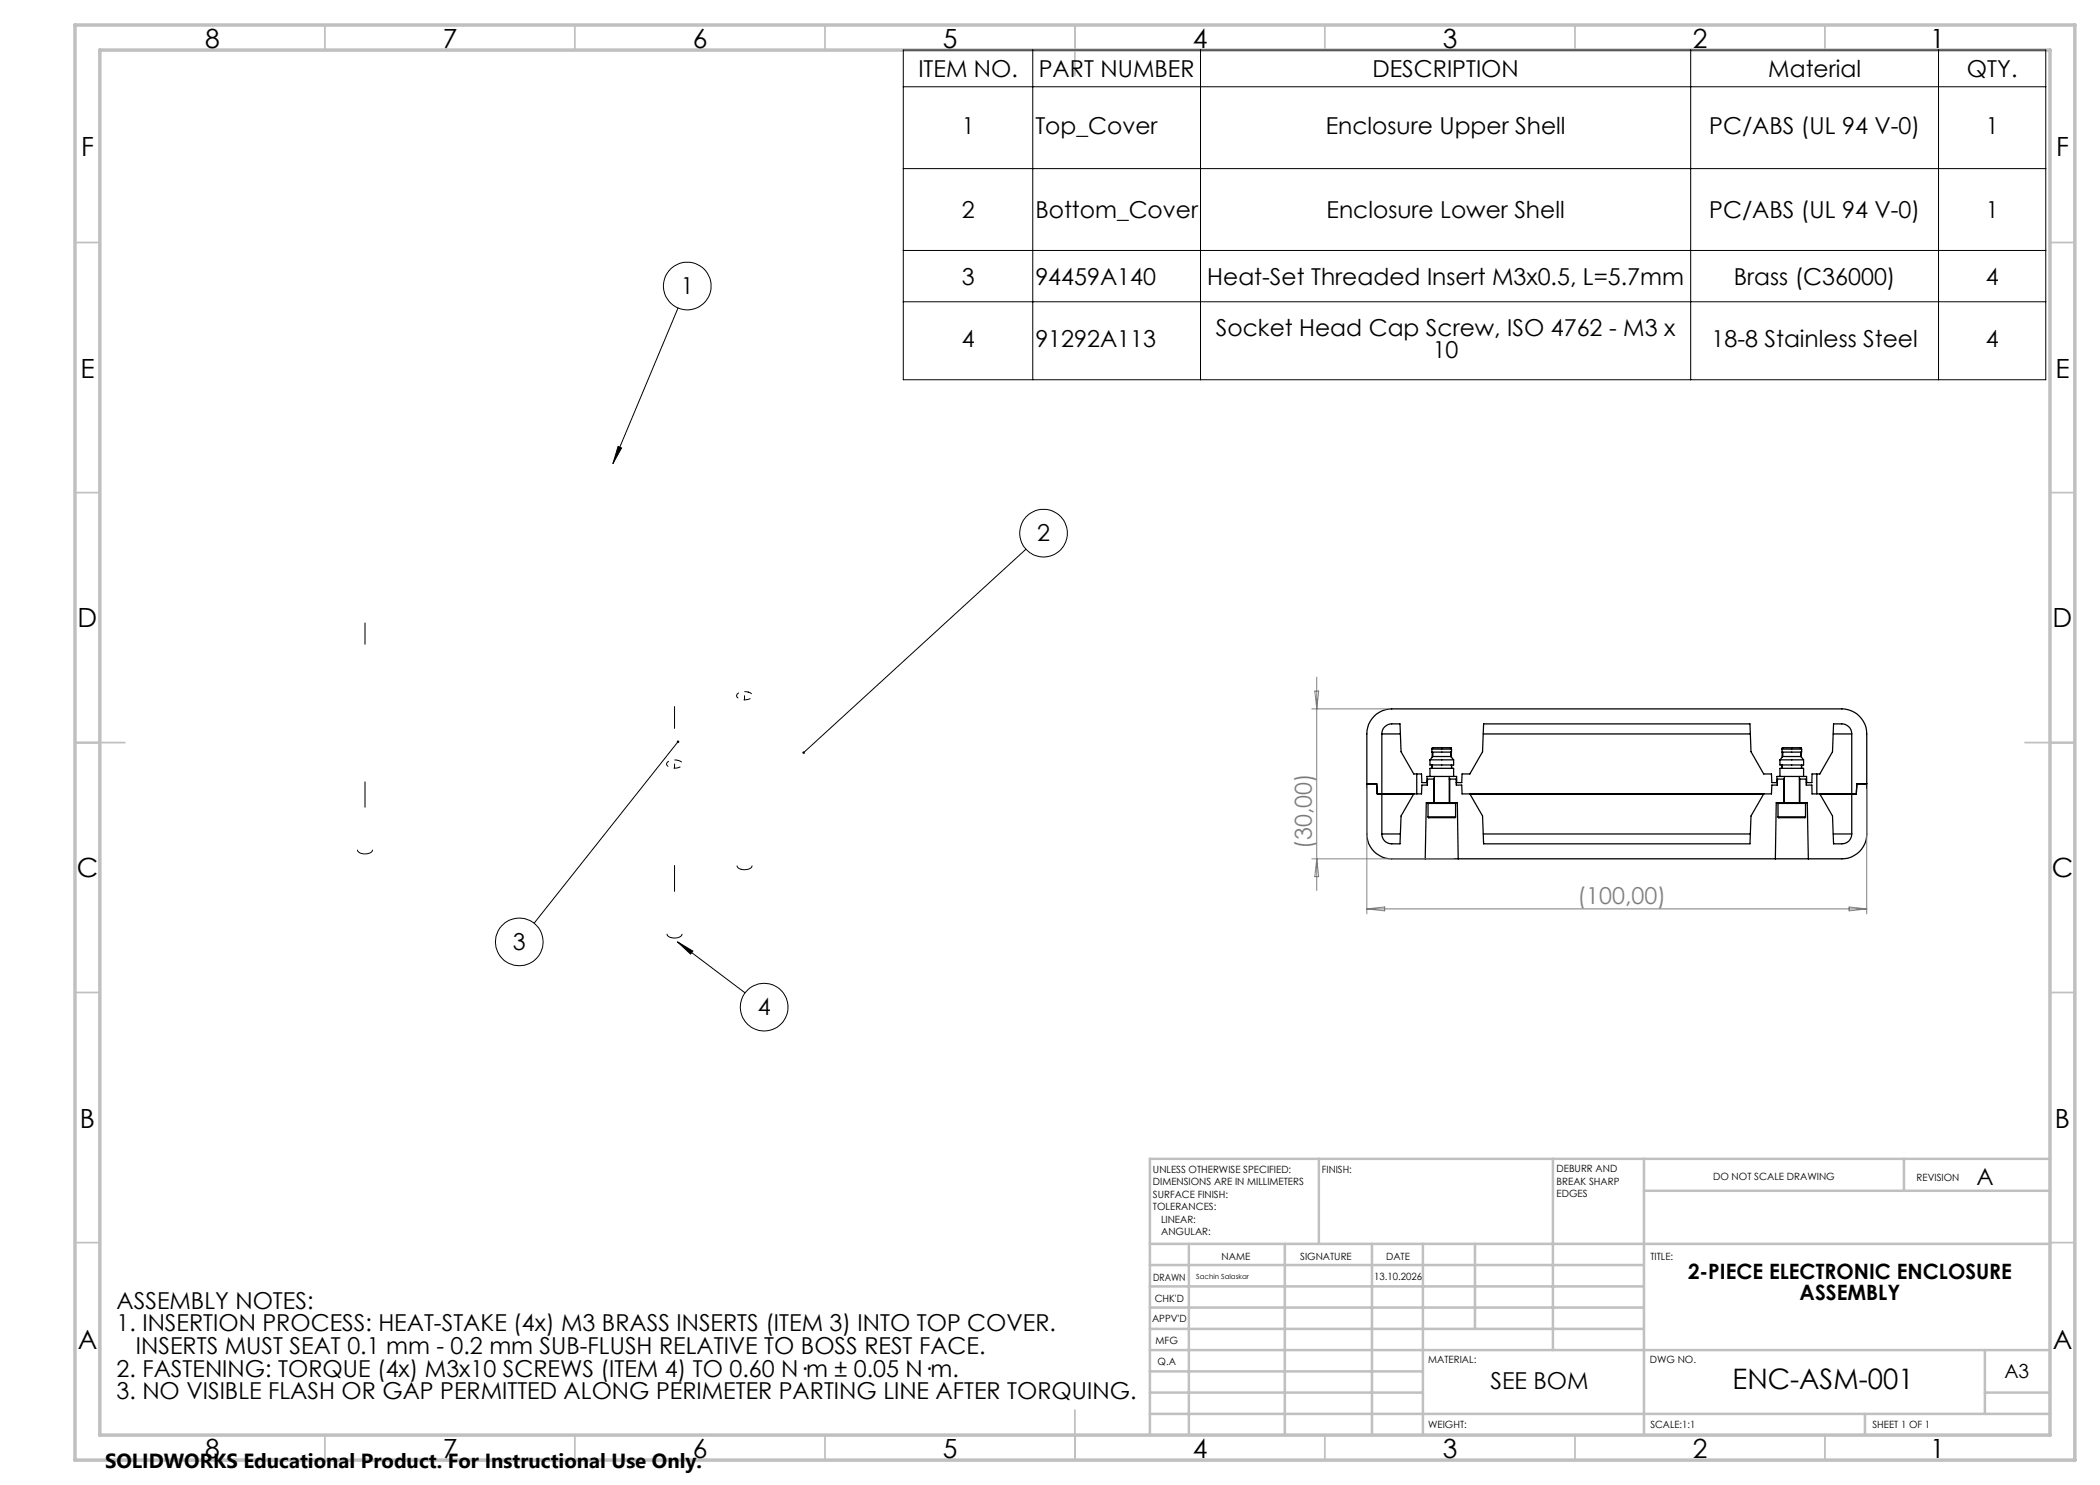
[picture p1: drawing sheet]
<svg xmlns="http://www.w3.org/2000/svg" width="420mm" height="297mm" viewBox="0 0 420 297" stroke-linecap="round" stroke-linejoin="round" font-family="sans-serif">
<path d="M149.7 138.4a.74 .74 0 0 1 .8 .8 .74 .74 0 0 1-.9 .7h-1.2a1.02 1.02 0 0 1-1.1-.9 1.96 1.96 0 0 1 2.4-.6M135.7 152.1a.74 .74 0 0 1 .8 .7 .74 .74 0 0 1-.9 .7l-1.2 .1a1.02 1.02 0 0 1-1.1-.9 1.96 1.96 0 0 1 2.4-.6" fill="none" stroke="#000" stroke-width=".2" stroke-dasharray="6.3 1.3 1.3 1.3 1.3 1.3" stroke-dashoffset="5.6"/>
<path d="M73 128.9v-4.3M148.9 140v-.9M134.9 152.8v.8M134.9 145.7v-4.4M71.5 170a.89 .89 0 0 0 .8 .7M72.3 170.7a1.66 1.66 0 0 0 2.2-.7M73 161.4v-5M134.9 173.1v5.2M147.4 173.2a.89 .89 0 0 0 .8 .7M148.2 173.9a1.66 1.66 0 0 0 2.2-.7M133.4 186.8a.89 .89 0 0 0 .8 .7M134.2 187.5a1.66 1.66 0 0 0 2.2-.7" fill="none" stroke="#000" stroke-width=".2" stroke-dasharray="6.3 1.3 1.3 1.3 1.3 1.3"/>
<g fill="none" stroke="#000" stroke-width=".25">
<path d="M273.4 156.8h1.9l.1 2h7.4M276.4 146.8a1.99 1.99 0 0 1 1.9-2h1.7l.2 5.6 2.6 4.4h1.5l.1 1.7h1M276.4 146.8h3.7M276.4 146.8v20M282.8 158.8l-2.6 4.4-.2 5.6a3.9 3.9 0 0 1-2.8-.4 1.95 1.95 0 0 1-.8-1.6M283.4 154.8v4M285.4 156.5h.1M286 152h4.7M286 152v1h4.7v-1M286 155.3h4.7M286 155.3v-1.6h4.7v1.6M286 155.3h-.6v1.2"/>
<path d="M286.4 149.8h3.9M286.4 149.8v.6h3.9v-.6M286.4 153v.7M286.5 150.4l-.1 1.1M286.6 151.3h3.6M286.6 151.3l-.6 .7M286.6 150.4v.9M286.6 149.6h-.1v.2M286.7 149.5h3.4l.2 .3M286.7 149.5l-.3 .3M286.8 155.8h.1M286.8 155.8h-1.3v1.2h-1.1l-.1 1.8h-1.5"/>
<path d="M286.8 155.8v4.7M286.8 155.3v5.2M289.8 155.8h.1M289.8 155.3v5.2M289.9 155.8v4.7M289.9 155.8h1.3l.1 1.2h1l.1 1.8h61.9l.1-1.8h1.1v-1.2h1.3M290.1 149.6h.2v.2M290.2 151.3l.5 .7M290.2 150.4v.9M290.3 150.4v1.1M290.3 153.7v-.7v.7M290.7 155.3h.6l.1 1.2"/>
<path d="M291.2 156.5h.2M291.4 156.5h.9l.1-1.7h1.6l2.5-4.4 .2-5.6h53.3l.2 5.6 2.5 4.4h1.6l.1 1.7h1M294 158.8l2.5 4.4 .2 5.6h53.3l.2-5.6 2.5-4.4M296.7 146.8h53.4M355.4 156.5h.1M356 152h4.7M356 152v1h4.7v-1M356 155.3h4.7M356 155.3v-1.6h4.7v1.6M356 155.3h-.6v1.2M356.4 149.8l.3-.3h3.3l.3 .3M356.4 149.8h3.9"/>
<path d="M356.4 149.8v.6h3.9v-.6M356.4 153v.7M356.4 150.4v1.1M356.6 151.3h3.6M356.6 151.3l-.6 .7M356.6 150.4v.9M356.6 149.6h-.2v.2M356.8 155.8h.1M356.8 155.8v4.7M356.9 155.3v5.2M359.9 155.8h.1M359.9 155.3v5.2"/>
<path d="M360 155.8h1.2v1.2h1.2v1.8h1.6M360 155.8v4.7M360.1 149.6h.2v.2M360.2 151.3l.5 .7M360.2 150.4v.9M360.3 150.4v1.1M360.3 153v.7M360.7 155.3h.6l.1 1.2M361.2 156.5h.2M363.4 154.8v4M364 158.8l2.5 4.4 .2 5.6a3.9 3.9 0 0 0 2.8-.4 1.95 1.95 0 0 0 .8-1.6M366.6 146.8h3.7"/>
<path d="M370.3 146.8a1.99 1.99 0 0 0-1.9-2h-1.7l-.2 5.6-2.5 4.4h-1.6v1.7h-1M370.3 146.8v20M373.3 156.8h-1.9l-.1 2h-7.3M276.4 166.8h3.7M285 171.8h-6.7a4.9 4.9 0 0 1-4.9-5v-20a5 5 0 0 1 4.9-5h90.1a5 5 0 0 1 4.9 5v20a4.9 4.9 0 0 1-4.9 5h-6.7M285 171.8h6.6M285.6 163.4l.1 .1h5.3l.1-.1M285.6 160.7h5.5M285.6 163.4h5.5M285.6 160.7v2.7M285.8 160.5l-.2 .2M285.8 160.5h5.2"/>
<path d="M285.8 160.5h-.5l-.3 11.3M291 160.5l.1 .2M291 160.5h.5l.1 11.3M291.1 160.7v2.7M291.6 171.8h63.5M296.7 166.8h53.4M355.1 171.8h6.6M355.6 163.4l.1 .1h5.3l.1-.1M355.6 160.7h5.5M355.6 163.4h5.5M355.6 160.7v2.7M355.7 160.5l-.1 .2"/>
<path d="M355.7 160.5h5.3M355.7 160.5h-.5l-.1 11.3M361 160.5l.1 .2M361 160.5h.5l.2 11.3M361.1 160.7v2.7M366.6 166.8h3.7"/>
</g>
<g fill="none" stroke="#000" stroke-width=".2">
<path d="M180.7 10h228.5v65.9h-228.5zM180.7 17.4h228.5M206.6 10v65.9M240.1 10v65.9M338.1 10v65.9M387.7 10v65.9M180.7 33.7h228.5M180.7 50.1h228.5M135.6 61.6l-13 31.1M180.7 60.4h228.5M123.6 89.3l.7 .3-1.7 3.1zM205.2 109.9l-44.5 40.6"/>
<path d="M135.6 148.3l-28.8 36.3M135.5 188.4l3.1 1.8-.5 .6zM135.5 188.4l13.5 10.2"/>
<circle cx="137.5" cy="57.2" r="4.8"/>
<circle cx="208.7" cy="106.6" r="4.8"/>
<circle cx="103.9" cy="188.4" r="4.8"/>
<circle cx="152.8" cy="201.4" r="4.8"/>
</g>
<g fill="none" stroke="#c0c0c0" stroke-width=".35">
<path d="M65 5v5M115 5v5M165 5v5M215 5v10M265 5v5M315 5v5M365 5v5M15 48.5h5M410 48.5h5M15 98.5h5M410 98.5h5M15 148.5h10"/>
<path d="M405 148.5h10M15 198.5h5M410 198.5h5M15 248.5h5M410 248.5h5M65 287v5M115 287v5M165 287v5M215 282v10M265 287v5M315 287v5M365 287v5"/>
</g>
<g fill="none" stroke="#c0c0c0" stroke-width=".5">
<path d="M263.8 231.8v17M310.6 231.8v38.2M328.8 231.8v55.2M328.8 238.2h81.2M380.8 231.8v6.4M410 231.8h-180v55.2M230 248.8h180M230 257.3h98.8M230 253h98.8M237.8 248.8v38.2M257 248.8v38.2M274.4 248.8v38.2"/>
<path d="M284.6 248.8v38.2M295 248.8v17M230 265.8h98.8M230 261.5h98.8M230 278.5h54.6M230 274.3h54.6M230 270h180M397 278.5h13M397 270v12.8M230 282.8h180M373 282.8v4.2"/>
</g>
<path d="M15 5h400v287h-400zM20 10h390v277h-390z" fill="none" stroke="#c0c0c0" stroke-width=".7"/>
<g fill="#000">
<path d="M123.6 89.3l.7 .3-1.7 3.1z"/>
<path d="M160.5 150.4v.3l.2-.2-.2 .2a.25 .25 0 0 0 .4 0 .25 .25 0 0 0 0-.4 .25 .25 0 0 0-.4 .1zM135.4 148.2a.24 .24 0 0 0 0 .3 .24 .24 0 0 0 .4 0 .24 .24 0 0 0-.1-.3l-.1 .1 .1-.2zM135.5 188.4l3.1 1.8-.5 .6z"/>
</g>
<path d="M263 138.2h.7l-.4 3.6zM263.3 135.4v42.7M262.4 141.8h15M273.4 157.8v25M373.3 157.8v25M262.4 171.8h28.3M263.3 171.8l.4 3.5h-.7zM273.4 181.8h99.9M273.4 181.8l3.5-.4v.8zM369.8 181.4l3.5 .4-3.5 .4z" fill="none" stroke="#808080" stroke-width=".2"/>
<text font-size="5.6" x="346.5" y="277.9">ENC-ASM-001</text>
<g font-size="5.3">
<text x="41" y="9.5">8</text>
<text x="88.5" y="9.5">7</text>
<text x="138.5" y="9.5">6</text>
<text x="188.5" y="9.5">5</text>
<text x="238.5" y="9.5">4</text>
<text x="288.5" y="9.5">3</text>
<text x="338.5" y="9.5">2</text>
<text x="386" y="9.5">1</text>
<text x="16.2" y="31.3">F</text>
<text x="411.2" y="31.3">F</text>
<text x="16.1" y="75.5">E</text>
<text x="411.1" y="75.5">E</text>
<text x="15.5" y="125.5">D</text>
<text x="410.5" y="125.5">D</text>
<text x="15.4" y="175.5">C</text>
<text x="410.4" y="175.5">C</text>
<text x="16" y="225.5">B</text>
<text x="411" y="225.5">B</text>
<text x="15.5" y="269.8">A</text>
<text x="410.5" y="269.8">A</text>
<text x="41" y="291.5">8</text>
<text x="88.5" y="291.5">7</text>
<text x="138.5" y="291.5">6</text>
<text x="188.5" y="291.5">5</text>
<text x="238.5" y="291.5">4</text>
<text x="288.5" y="291.5">3</text>
<text x="338.5" y="291.5">2</text>
<text x="386" y="291.5">1</text>
</g>
<g font-size="4.7">
<text x="183.7" y="15.4">ITEM NO.</text>
<text x="207.8" y="15.4">PART NUMBER</text>
<text x="274.5" y="15.4">DESCRIPTION</text>
<text x="353.7" y="15.4">Material</text>
<text x="393.4" y="15.4">QTY.</text>
<text x="192.3" y="26.8">1</text>
<text x="207.1" y="26.8">Top_Cover</text>
<text x="265.1" y="26.8">Enclosure Upper Shell</text>
<text x="341.9" y="26.8">PC/ABS (UL 94 V-0)</text>
<text x="397.1" y="26.8">1</text>
<text x="192.3" y="43.6">2</text>
<text x="207.1" y="43.6">Bottom_Cover</text>
<text x="265.3" y="43.6">Enclosure Lower Shell</text>
<text x="341.9" y="43.6">PC/ABS (UL 94 V-0)</text>
<text x="397.1" y="43.6">1</text>
<text x="136.2" y="58.9">1</text>
<text x="192.3" y="56.9">3</text>
<text x="207.1" y="56.9">94459A140</text>
<text x="241.5" y="56.9">Heat-Set Threaded Insert M3x0.5, L=5.7mm</text>
<text x="346.8" y="56.9">Brass (C36000)</text>
<text x="397.1" y="56.9">4</text>
<text x="192.3" y="69.4">4</text>
<text x="207.1" y="69.4">91292A113</text>
<text x="243.2" y="67.1">Socket Head Cap Screw, ISO 4762 - M3 x</text>
<text x="286.5" y="71.6">10</text>
<text x="342.3" y="69.4">18-8 Stainless Steel</text>
<text x="397.1" y="69.4">4</text>
<text x="207.4" y="108.3">2</text>
<text x="102.6" y="190">3</text>
<text x="151.6" y="203.1">4</text>
<text x="395.3" y="237">A</text>
<text x="23.3" y="261.7">ASSEMBLY NOTES:</text>
<text x="23.3" y="266.3">1. INSERTION PROCESS: HEAT-STAKE (4x) M3 BRASS INSERTS (ITEM 3) INTO TOP COVER.</text>
<text x="23.3" y="275.3">2. FASTENING: TORQUE (4x) M3x10 SCREWS (ITEM 4) TO 0.60 N·m ± 0.05 N·m.</text>
<text x="27.2" y="270.8">INSERTS MUST SEAT 0.1 mm - 0.2 mm SUB-FLUSH RELATIVE TO BOSS REST FACE.</text>
<text x="23.3" y="279.8">3. NO VISIBLE FLASH OR GAP PERMITTED ALONG PERIMETER PARTING LINE AFTER TORQUING.</text>
<text x="298.1" y="277.9">SEE BOM</text>
</g>
<g font-size="4.7" fill="#808080">
<text x="262.4" y="169.8" transform="rotate(-90 262.4 169.8)">(30,00)</text>
<text x="315.5" y="180.7">(100,00)</text>
</g>
<g font-size="4.2">
<text x="337.6" y="255.8">2-PIECE ELECTRONIC ENCLOSURE</text>
<text x="359.9" y="260">ASSEMBLY</text>
</g>
<text font-size="4.1" x="21" y="293.7">SOLIDWORKS Educational Product. For Instructional Use Only.</text>
<text font-size="3.9" x="400.9" y="275.5">A3</text>
<g font-size="2">
<text x="230.6" y="234.6">UNLESS OTHERWISE SPECIFIED:</text>
<text x="230.6" y="237.1">DIMENSIONS ARE IN MILLIMETERS</text>
<text x="230.6" y="239.6">SURFACE FINISH:</text>
<text x="264.4" y="234.6">FINISH:</text>
<text x="311.3" y="234.5">DEBURR AND</text>
<text x="311.3" y="237">BREAK SHARP</text>
<text x="311.3" y="239.5">EDGES</text>
<text x="342.6" y="236">DO NOT SCALE DRAWING</text>
<text x="383.3" y="236.2">REVISION</text>
<text x="230.6" y="242.1">TOLERANCES:</text>
<text x="232.2" y="244.6">LINEAR:</text>
<text x="232.2" y="247.1">ANGULAR:</text>
<text x="244.3" y="252">NAME</text>
<text x="260" y="251.9">SIGNATURE</text>
<text x="277.2" y="251.9">DATE</text>
<text x="330.1" y="251.9">TITLE:</text>
<text x="230.6" y="256.1">DRAWN</text>
<text x="274.8" y="255.9">13.10.2026</text>
<text x="230.9" y="260.3">CHK'D</text>
<text x="230.4" y="264.4">APPV'D</text>
<text x="231.1" y="268.8">MFG</text>
<text x="231.5" y="273">Q.A</text>
<text x="285.6" y="272.5">MATERIAL:</text>
<text x="330" y="272.5">DWG NO.</text>
<text x="285.6" y="285.5">WEIGHT:</text>
<text x="330.1" y="285.6">SCALE:1:1</text>
<text x="374.5" y="285.6">SHEET 1 OF 1</text>
</g>
<text font-size="1.4" x="239.3" y="255.7">Sachin Salaskar</text>
</svg>
